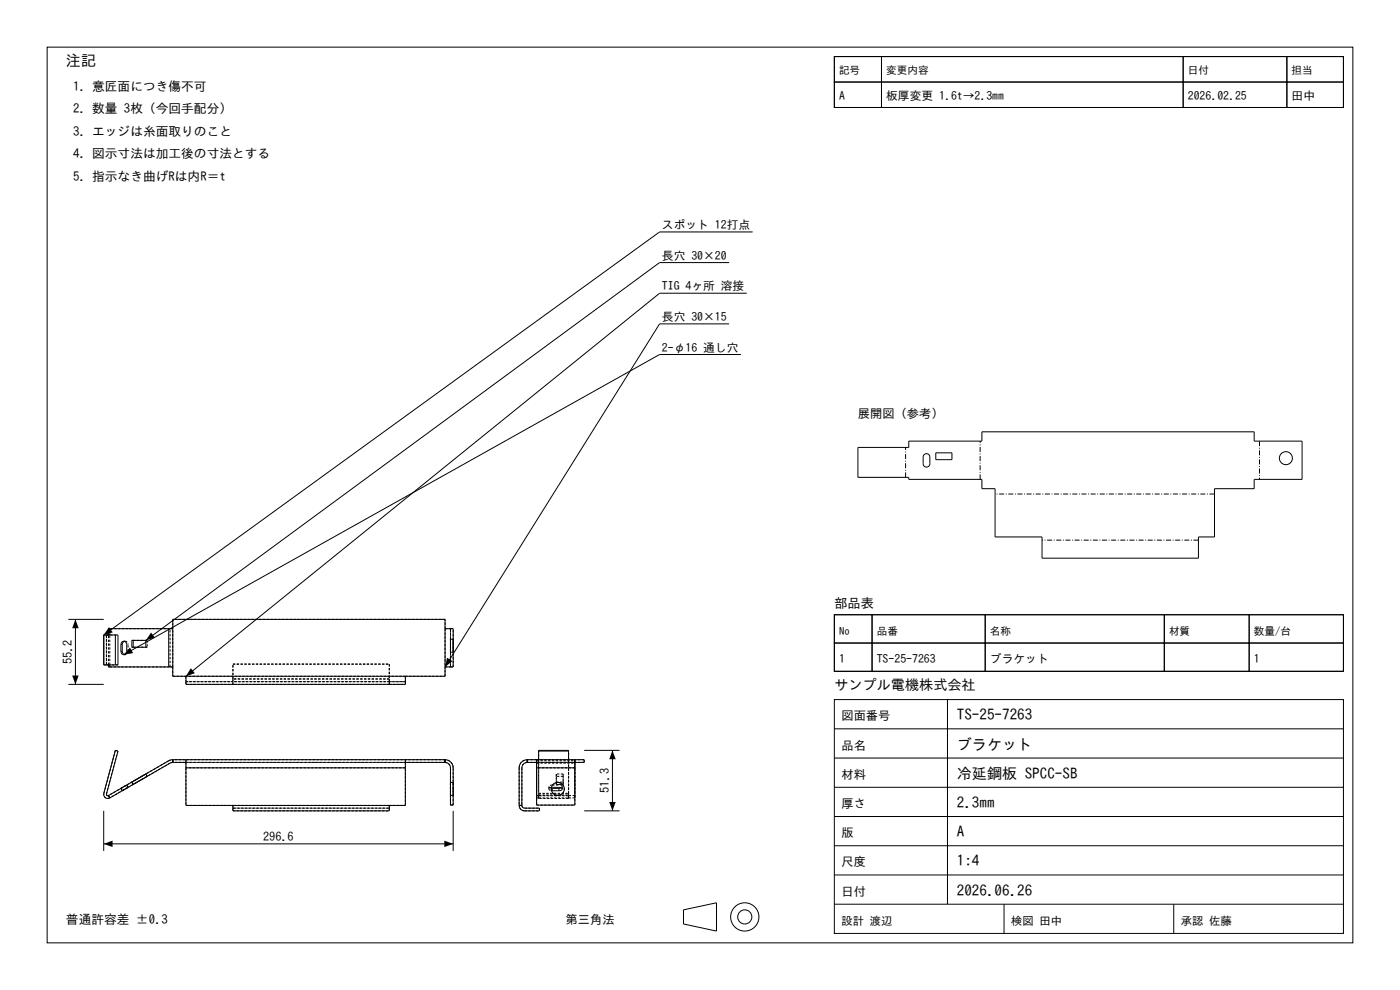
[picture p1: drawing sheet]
<svg xmlns="http://www.w3.org/2000/svg" width="297mm" height="210mm" viewBox="0 0 297 210" stroke-linecap="round" stroke-linejoin="round" font-family="sans-serif">
<g fill="none" stroke="#000" stroke-width=".21">
<path d="M10 10h277v190h-277zM177 12h10v5.4h-10zM177 17.4h10v5.4h-10zM177 12h108v10.8h-108zM187 12h64v5.4h-64zM187 17.4h64v5.4h-64zM251 12h22v5.4h-22zM251 17.4h22v5.4h-22zM273 12h12v5.4h-12zM273 17.4h12v5.4h-12zM154.7 55.7h-14.8l-109 80.1M159.7 49.2h-19.8l-117.9 85.5"/>
<path d="M154.7 68.7h-14.8l-45.5 72.8h1.7v-8.1h-1.7M157.2 75.2h-17.3l-113.6 63.7M158.4 62.2h-18.5l-100.5 81.2v1.8h46.6v-1.8M182 94.9h10.8v-1.3h15.5v-2h57.8v2h10.1v8.1h-10.1v2h-8.5v10.2h-3.4v4.5h-33.1v-4.5h-10v-10.2h-2.8v-2h-15.5v-.4h-10.8zM196 96.4a.71 .71 0 0 1 .8-.1 .71 .71 0 0 1 .5 .6v1.5a.71 .71 0 0 1-.7 .7 .71 .71 0 0 1-.8-.7l.1-1.6zM198.5 96.1h3.5v1.4h-3.5zM14.5 131.4h7.5M16 131.4v13.8M22 134.7h.1M22 134.7v6.3M22 134.7h3v6.3h-3M24.5 134.7v6.3"/>
<path d="M25.6 136.7a.62 .62 0 0 1 .7-.7 .62 .62 0 0 1 .6 .7l-.1 1.7-.2 .3-.3 .2M25.6 138.2l.2 .5 .5 .2M25.6 136.7v1.5M25.6 136.7h.3M25.6 138.2h.3M25.9 138.2l.2 .4 .3 .2M25.9 136.7v1.5M26.4 136l-.3 .3-.2 .4M28 135.8h2.9v1.5h-2.9zM28.3 135.8v1.5M35.8 133.4h.9M35.8 133.4v8.1"/>
<path d="M35.8 133.4h-12.8v1.3M36.7 131.4h57.7v12h-57.7zM96.1 135.6v2.8M177 130.4h8v6h-8zM177 136.4h8v6h-8zM177 130.4h108v12h-108zM185 130.4h24v6h-24zM185 136.4h24v6h-24zM209 130.4h38v6h-38zM209 136.4h38v6h-38zM247 130.4h18v6h-18zM247 136.4h18v6h-18z"/>
<path d="M265 130.4h20v6h-20zM265 136.4h20v6h-20zM14.5 145.2h7.5M22 141h.1M23 141v.5h12.8M35.8 141.5h.9M114.3 159.3h6.3M123.9 159.2h7.5M129.9 159.2v12.8M177 148.4h108v49.6h-108zM177 154.6h108M201 148.4v43.4"/>
<path d="M22 172v8.5M22 179h74.1M23 168.8a.29 .29 0 0 1-.3-.1 .29 .29 0 0 1-.1-.3l2.4-9.1-.5-.1-2.5 9.1a.86 .86 0 0 0 .3 .9 .86 .86 0 0 0 1 .1M23 168.8l.3 .5M36.6 161.7l-.5 .2-12.8 7.4M36.6 161.1l-.8 .3-12.8 7.4M36.6 161.7h2.8M36.6 161.1h57.8M36.6 161.1v.6M39.4 161.1v1.8M39.4 162.9h46.6M39.4 162.9v7.9h46.6v-7.9"/>
<path d="M49.4 170.8v1.2h33.2v-1.2M86 161.1v1.8M86 161.7h8.4M94.4 161.1a1.72 1.72 0 0 1 1.7 1.8v7.9h-.5v-7.9l-.4-.8-.8-.4M94.4 161.1v.6M96.1 172v8.5M110.1 170.8l.2 .6 .7 .6h3.4v-.6h-3.1a.57 .57 0 0 1-.6-.6M110.1 170.8h.6M111.9 161.7l-.9 .4-.3 .8v7.9M111.9 161.1a1.72 1.72 0 0 0-1.8 1.8v7.9M111.9 161.7h1.9M111.9 161.1h12v.6h-1.9"/>
<path d="M111.9 161.1v.6M113.8 161.1v1.8M113.8 162.9v7.9h8.2v-7.9M113.8 162.9h8.2M114.3 161.1v-1.9h6.3v1.9M117 167.2h.2M117 167h1.6l.6 .2-.1 .4-.5 .1M117 167.7h.2M117.2 167.7h1.4M117.2 167.2h1.4M117.2 167.2v.5M118 166v.4h1.3"/>
<path d="M118.6 167.2v.5M119.1 167.1l-.5 .1M122 161.1v1.8M123.9 172h7.5M177 167h108M177 179.4h108M177 173.2h108M177 160.8h108M145 193l7-1.5v6l-7-1.5zM177 191.8h108M177 185.6h108M213 191.8v6.2"/>
<path d="M249 191.8v6.2"/>
<circle cx="272.8" cy="97.2" r="1.38"/>
<circle cx="118.3" cy="167.3" r="1.38"/>
<circle cx="158" cy="194.5" r="3"/>
<circle cx="158" cy="194.5" r="1.5"/>
</g>
<g fill="none" stroke="#000" stroke-width=".21" stroke-dasharray=".5 .3" stroke-linecap="butt">
<path d="M22.6 134.7h.4M22.6 134.7v6.3M22.6 134.7h2.4M23 134.7h.3M23.3 133.4h-.3M23.3 133.4v1.3M23.3 134.7h-1.3M26.3 138.9h.3M26.3 136h.3M26.4 136h.2M26.6 138.9l-.2-.1M26.6 136l.4 .2 .2 .5"/>
<path d="M27.2 138.2l-.2 .5-.4 .2M27.2 138.2v-1.5M28.3 135.8h2.9M28.3 135.8h-.3M28.3 137.3h-.3M31.2 135.8v1.5M31.2 137.3h-2.9M31.2 135.8h-.3M31.2 137.3h-.3M36.1 133.4h-12.8M36.7 131.4v2M36.7 133.4h-.6"/>
<path d="M94.4 133.4v8.1M94.4 133.4v-2M94.4 131.4h-57.7M94.4 133.4h1.2M95.6 133.4v8.1M95.6 138.4v-2.8M95.6 135.6v2.8M95.6 133.4h.5M95.6 138.4h.5M96.1 135.6v2.8M96.1 135.6h-.5M22.6 141h.4"/>
<path d="M22.6 141v-6.3M23 141v-6.3M23 141h.3M23.3 141v-6.3M23.3 141v.5M23.3 141.5h12.8M23.3 141.5h-.3M23.3 141h-1.3M24.5 159.2l.5 .1M25 141h-2.4M36.1 141.5v-8.1M36.7 141.5v-8.1"/>
<path d="M36.7 141.5v1.9M36.7 143.4h2.7M36.7 141.5h-.6M39.4 143.4v1.2M39.4 144.6v.6M39.4 144.6h10M39.4 145.2h10M49.4 145.2v-.6M49.4 144.6v-.6M49.4 144v1.2M49.4 144v-3.1M49.4 140.9h33.2"/>
<path d="M82.6 144.6h-33.2M82.6 144.6h3.4M82.6 145.2h-33.2M82.6 145.2h3.4M82.6 144h-33.2M82.6 144.6v-.6M82.6 145.2v-.6M82.6 144v1.2M82.6 140.9v3.1M86 143.4h-46.6M86 143.4h8.4M86 144.6h-46.6"/>
<path d="M86 143.4v1.2M86 144.6v.6M94.4 143.4v-1.9M94.4 141.5h1.2M95.6 141.5h.5M95.6 141.5v-8.1M96.1 141.5v-8.1M114.3 159.2v9.1M22 168.3l2.5-9.1M22.6 168.4a.29 .29 0 0 0 .1 .3 .29 .29 0 0 0 .3 .1M22.6 168.4l2.4-9.1M23 168.8l.3 .5"/>
<path d="M23.3 169.3l-.3-.5M23.3 169.3a.86 .86 0 0 1-1-.1 .86 .86 0 0 1-.3-.9M25.6 167.2l1.3-.7M25.9 167.7l1.3-.7M25.9 167.7l-.3-.5M26.9 166.5l-1.3 .7M27.2 167l-1.3 .7M27.2 167l-.3-.5M28 165.9l2.9-1.7M28.3 166.4l2.9-1.7M28.3 166.4l-.3-.5M30.9 164.2l-2.9 1.7"/>
<path d="M31.2 164.7l-2.9 1.7M31.2 164.7l-.3-.5M35.8 161.4l.8-.3M35.8 161.4l-12.8 7.4M36.1 161.9l-12.8 7.4M36.6 161.7v-.6M36.6 161.1v.6M36.6 161.7l-.5 .2M39.4 161.1v.6M39.4 161.7v1.2M39.4 162.9v7.9M39.4 170.8h10"/>
<path d="M49.4 170.8v.6M49.4 171.4v.6M49.4 171.4h33.2M49.4 172h33.2M82.6 170.8h-33.2M82.6 170.8h3.4M82.6 171.4h-33.2M82.6 170.8v.6M82.6 171.4v.6M86 161.7h-46.6M86 161.1v.6M86 162.9h-46.6"/>
<path d="M86 161.7v1.2M86 170.8v-7.9M94.4 161.1v.6M94.4 161.7h-57.8M94.4 161.1h-57.8M94.4 161.7l.8 .4 .4 .8M94.4 161.7v-.6M95.6 170.8v-7.9M95.6 167.3v-1.3M95.6 166v2.7M95.6 168.7v-1.4M95.6 170.8h.5"/>
<path d="M96.1 162.9a1.72 1.72 0 0 0-1.7-1.8M96.1 170.8v-7.9M96.1 167.3v-1.3M96.1 166v2.7M96.1 168.7v-1.4M96.1 166h-.5M96.1 168.7h-.5M110.1 162.9a1.72 1.72 0 0 1 1.8-1.8M110.1 162.9v7.9M110.1 170.8h.6M110.7 162.9v7.9M110.7 170.8h-.6"/>
<path d="M110.7 170.8a.57 .57 0 0 0 .6 .6M111.3 172l-.8-.3-.4-.9M111.3 171.4h3.1M111.3 172h3.1M111.9 161.1v.6M111.9 161.7v-.6M111.9 161.7l-.9 .4-.3 .8M113.8 161.1v.6M113.8 161.7h8.2M113.8 161.7h-1.9M113.8 161.7v1.2M113.8 162.9v7.9"/>
<path d="M113.8 161.1h8.2M113.8 161.1h-1.9M113.8 161.9h8.2M113.8 161.7v.2M113.8 161.4h8.2M113.8 161.4v-.3M113.8 170.8h8.2M113.8 169.3v-7.4M113.8 169.3v-.5M113.8 168.8v-7.4M114.3 169.3h6.3M114.3 169.3h-.5"/>
<path d="M114.3 168.8h6.3M114.3 168.8h-.5M114.3 168.3h6.3M114.3 169.3v.1M114.3 169.4v-1.1M114.3 168.8v.5M114.3 168.4h6.3M114.3 168.4v.4M114.3 161.1v7.3M114.4 171.4v.6M116.4 167.4l.2 .2 .4 .1M116.4 166.9l.6 .3"/>
<path d="M116.4 166.9v.5M117 167.3a1.38 1.38 0 0 1 1.9-1.2 1.38 1.38 0 0 1 .3 2.3 1.38 1.38 0 0 1-2.2-.7v-.4M117 167l-.6 .4M117.2 166.5l-.5 .1-.3 .3M117.2 166.5h1.4M118 164.7v1.3M118 165.9h1.5M118 164.2v1.7M118 166.4v-.5M118 164.7v-.5M119.1 167.1l.2-.2M119.3 166.9l-.2-.3-.5-.1"/>
<path d="M119.3 166.9v.5M119.3 166.4h.2M119.5 166.4v-1.7M119.5 164.7h-1.5M119.5 165.9v-1.7M119.5 164.2h-1.5M119.5 166.4v-.5M119.5 164.7v-.5M120.6 168.8v.5M120.6 169.3v.1M120.6 169.4v-1.1M120.6 168.4v.4"/>
<path d="M120.6 168.3v-9.1M120.6 168.4v-7.3M120.6 169.4h-6.3M120.6 168.8h-6.3M122 161.7h-8.2M122 162.9h-8.2M122 161.7v1.2M122 161.1v.6M122 161.7v.2M122 161.4v-.3M122 170.8v-7.9M122 161.9v7.4"/>
<path d="M122 169.3v-.5M122 161.4v7.4M122 169.3h-1.4M122 168.8h-1.4M123.9 161.7h-1.9M123.9 161.1h-1.9M123.9 161.7v-.6"/>
</g>
<path d="M16 131.4l.7 1.9h-1.4zM23.1 133l.8 1.1-1.9 .6zM27.6 137.4l.6 1.1-1.9 .4zM32 134.2l.9 1.1-2 .5zM15.3 143.3h1.4l-.7 1.9zM40.5 141.7l.8 1.1-1.9 .6zM94.8 139.5l1.2 .7-1.6 1.3zM129.9 159.2l.7 1.9h-1.4zM22 179l1.9-.7v1.4zM94.3 178.3l1.8 .7-1.8 .7zM129.2 170.1h1.4l-.7 1.9z" fill="#000"/>
<path d="M267.2 93.6v8.1M192.1 101.3v-6.4M207.9 101.7v-8.1M254.2 114.6h-33.1M257.6 104.8h-46.5" fill="none" stroke="#000" stroke-width=".21" stroke-dasharray="1.1 .4 .2 .4" stroke-linecap="butt"/>
<g font-size="3.2">
<text x="14" y="14">注記</text>
<text x="203" y="152.8">TS-25-7263</text>
<text x="203" y="159">ブラケット</text>
<text x="203" y="165.2">冷延鋼板 SPCC-SB</text>
<text x="203" y="171.4">2.3mm</text>
<text x="203" y="177.6">A</text>
<text x="203" y="183.8">1:4</text>
<text x="203" y="190">2026.06.26</text>
</g>
<text font-size="3" x="177" y="146.4">サンプル電機株式会社</text>
<text font-size="2.8" x="177" y="128.9">部品表</text>
<g font-size="2.7">
<text x="15.5" y="19.2">1. 意匠面につき傷不可</text>
<text x="15.5" y="24">2. 数量 3枚（今回手配分）</text>
<text x="15.5" y="28.8">3. エッジは糸面取りのこと</text>
<text x="15.5" y="33.6">4. 図示寸法は加工後の寸法とする</text>
<text x="15.5" y="38.4">5. 指示なき曲げRは内R＝t</text>
<text x="14" y="196">普通許容差 ±0.3</text>
</g>
<g font-size="2.6">
<text x="182" y="88.6">展開図（参考）</text>
<text x="15.3" y="140.9" transform="rotate(-90 15.3 140.9)">55.2</text>
<text x="178.5" y="152.8">図面番号</text>
<text x="178.5" y="159">品名</text>
<text x="178.5" y="165.2">材料</text>
<text x="129.2" y="168.2" transform="rotate(-90 129.2 168.2)">51.3</text>
<text x="178.5" y="171.4">厚さ</text>
<text x="55.8" y="178.3">296.6</text>
<text x="178.5" y="177.6">版</text>
<text x="178.5" y="183.8">尺度</text>
<text x="178.5" y="190">日付</text>
<text x="120" y="196">第三角法</text>
</g>
<g font-size="2.5">
<text x="178" y="21.2">A</text>
<text x="188" y="21.2">板厚変更 1.6t→2.3mm</text>
<text x="252" y="21.2">2026.02.25</text>
<text x="274" y="21.2">田中</text>
<text x="140.4" y="48.6">スポット 12打点</text>
<text x="140.4" y="55.1">長穴 30×20</text>
<text x="140.4" y="61.6">TIG 4ヶ所 溶接</text>
<text x="140.4" y="68.1">長穴 30×15</text>
<text x="140.4" y="74.6">2-φ16 通し穴</text>
<text x="178" y="140.6">1</text>
<text x="186" y="140.6">TS-25-7263</text>
<text x="210" y="140.6">ブラケット</text>
<text x="266" y="140.6">1</text>
</g>
<g font-size="2.4">
<text x="178.5" y="196.2">設計 渡辺</text>
<text x="214.5" y="196.2">検図 田中</text>
<text x="250.5" y="196.2">承認 佐藤</text>
</g>
<g font-size="2.3">
<text x="178" y="15.8">記号</text>
<text x="188" y="15.8">変更内容</text>
<text x="252" y="15.8">日付</text>
<text x="274" y="15.8">担当</text>
<text x="178" y="134.6">No</text>
<text x="186" y="134.6">品番</text>
<text x="210" y="134.6">名称</text>
<text x="248" y="134.6">材質</text>
<text x="266" y="134.6">数量/台</text>
</g>
</svg>
